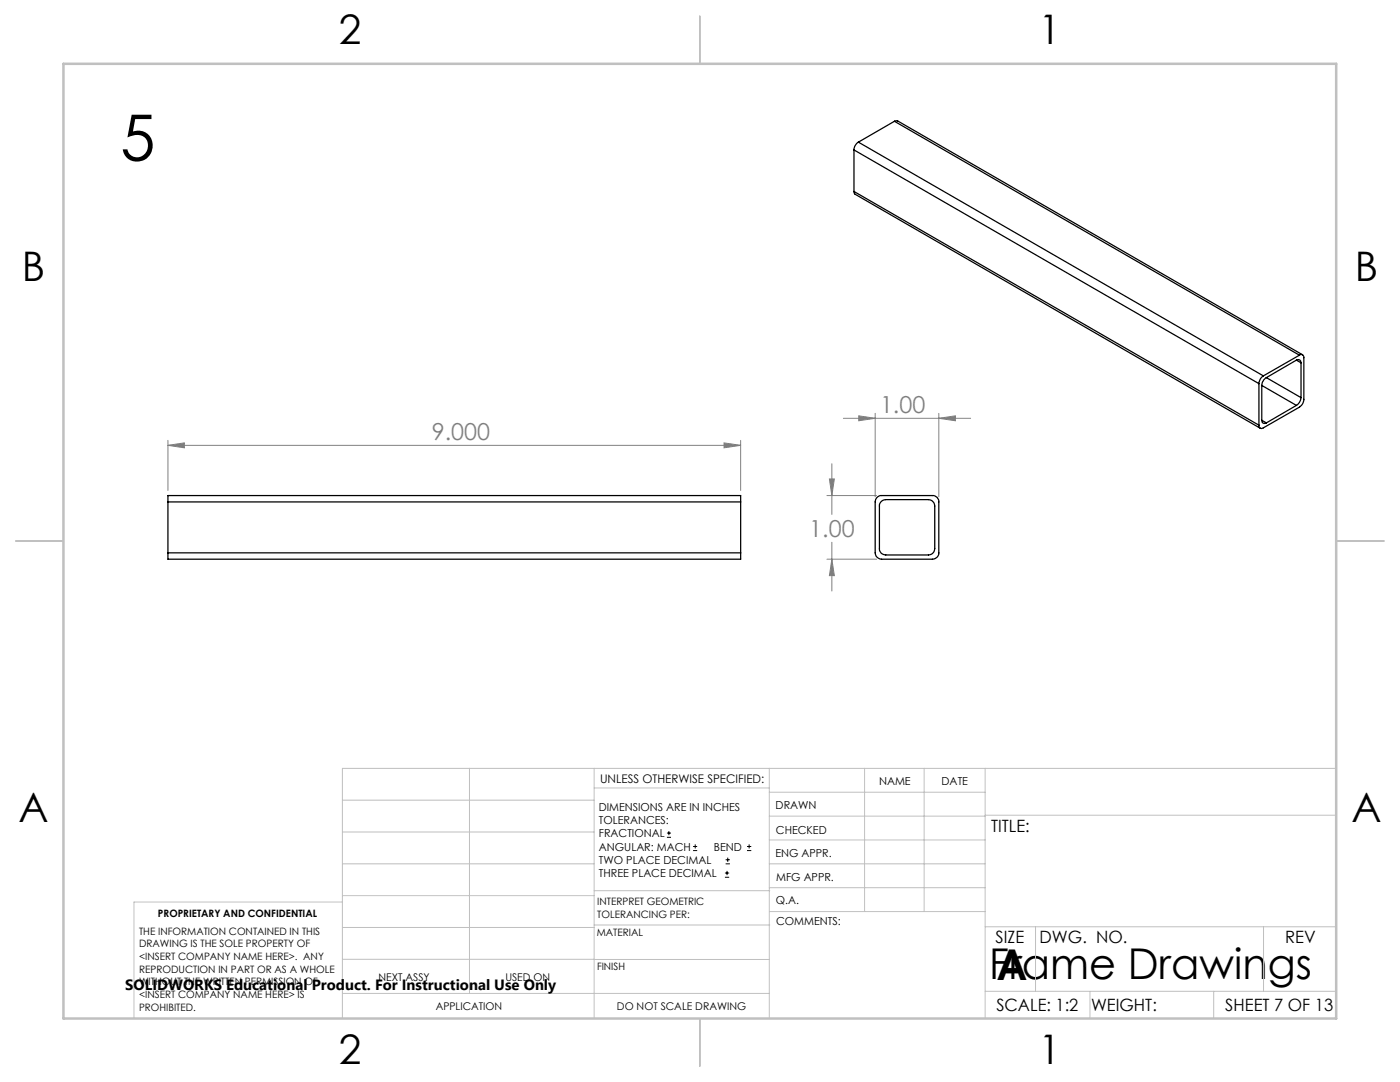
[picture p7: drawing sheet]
<svg xmlns="http://www.w3.org/2000/svg" width="279mm" height="216mm" viewBox="0 0 279 216" stroke-linecap="round" stroke-linejoin="round" font-family="sans-serif">
<g fill="none" stroke="#000" stroke-width=".2">
<path d="M133.1 167.1h.8M133.1 166.2h.8M133.5 165.8v.9M138.3 169.7h.8M138.3 168.9h.8M138.7 168.5v.8M144.7 175h.8M144.7 174.2h.8M144.8 172.4h.9M144.8 171.6h.9M145.1 173.8v.8M145.2 171.1v.9"/>
<path d="M149.1 169.7h.8M149.1 168.9h.8M149.5 168.5v.8"/>
</g>
<g fill="none" stroke="#808080" stroke-width=".2">
<path d="M33.5 88.9l3.3-.5v1zM33.5 87.9v10M33.5 88.9h114.3M144.5 88.4l3.3 .5-3.3 .5zM147.8 87.9v10M165 98.9h9.9M165.5 95.6h1l-.5 3.3zM166 92.5v10.2M168.3 83.5h25.4M171.4 83l3.3 .5-3.3 .5zM174.7 82.5v16.6M187.4 82.5v16.6"/>
<path d="M187.4 83.5l3.3-.5v1zM165 111.6h9.9M166 108.2v9.7M166 111.6l.5 3.3h-1z"/>
</g>
<g fill="none" stroke="#c0c0c0" stroke-width=".2">
<path d="M68.3 159.7h50.3M93.7 153.3v44.9M118.6 153.3v49.9M118.6 157.2h34.9M153.5 153.3v49.9M153.5 158.1h43.1M172.5 153.3v28.6M184.4 153.3v28.6M196.6 153.3v49.9M266.7 153.3h-198.4v49.9M68.3 178.7h50.3M68.3 172.4h50.3"/>
<path d="M68.3 166h50.3M68.3 180h-41.6v23.2M118.6 177.7h35M153.5 167.6h43.1M153.5 162.8h43.1M153.5 172.4h43.1M153.5 177.1h43.1M196.6 162.7h70.1M68.3 198.2h85.2M68.3 191.4l85.2 .1M68.3 185.1h50.3M118.6 184.6h35"/>
<path d="M153.6 181.9h43M196.6 197.8h70.1M196.6 184.9h70.1M206.7 184.9v12.9M217.5 197.8v5.4M242.2 197.8v5.4M252.2 184.9v12.9"/>
</g>
<path d="M139.7 3.2v9.5M3.1 107.9h9.6M266.7 107.9h9.5M139.7 203.2v9.6" fill="none" stroke="#c0c0c0" stroke-width=".25"/>
<path d="M12.7 12.7h254v190.5h-254z" fill="none" stroke="#c0c0c0" stroke-width=".5"/>
<g fill="#808080">
<path d="M144.5 88.4l3.3 .5-3.3 .5zM33.5 88.9l3.3-.5v1z"/>
<path d="M165.5 95.6h1l-.5 3.3zM166 111.6l.5 3.3h-1zM171.4 83l3.3 .5-3.3 .5zM187.4 83.5l3.3-.5v1z"/>
</g>
<g fill="none" stroke="#000" stroke-width=".25">
<path d="M170.4 38.2l.3 .6 80.8 46.6M170.4 29.9l80.8 46.7M170.4 38.2l80.8 46.6M170.4 29.9v8.3M171.3 28.4a1.91 1.91 0 0 0-.9 1.5M171.3 28.4l80.8 46.6M178.5 24.2l.6-.1 80.9 46.7M178.5 24.2l80.8 46.7M178.5 24.2l-7.2 4.2M251.2 76.6v8.2M251.8 76.9v7M251.8 76.9l6.9 4"/>
<path d="M252.1 75a1.91 1.91 0 0 0-.9 1.6M252.7 75.4a2.08 2.08 0 0 0-.9 1.5M252.7 75.4l6.9 3.9M258.7 71.9a.58 .58 0 0 1 .7-.1 .58 .58 0 0 1 .2 .6M258.7 71.9l-6 3.5M258.7 71.9l.9 .5M259.3 70.9a.53 .53 0 0 1 .6-.1 .53 .53 0 0 1 .3 .6v8.3a1.91 1.91 0 0 1-.9 1.5l-7.2 4.2a.54 .54 0 0 1-.6 0 .54 .54 0 0 1-.3-.6M259.3 70.9l-7.2 4.1M259.6 79.3a2.08 2.08 0 0 1-.9 1.6M259.6 72.4v6.9M175 99.2l.7-.3h10.4a1.21 1.21 0 0 1 1.3 1.3v10.1a1.26 1.26 0 0 1-1.3 1.3h-10.2a1.33 1.33 0 0 1-1.2-1.3v-10.1zM251.8 83.9a.58 .58 0 0 0 .3 .5 .58 .58 0 0 0 .6 0"/>
<path d="M251.8 83.9l.9 .5M258.7 80.9l-6 3.5M33.5 100.2v-1.3h114.3v1.3M33.5 110.3v1.3h114.3v-1.3M33.5 100.2h114.3M33.5 110.3h114.3M33.5 100.2v10.1M147.8 100.2v10.1M175.9 100.1l.9-.4h8.5a1.33 1.33 0 0 1 1.2 1.3v8.5a1.26 1.26 0 0 1-1.2 1.2h-8.5a1.21 1.21 0 0 1-1.3-1.2v-8.8z"/>
</g>
<text font-size="12.7" x="24" y="32">5</text>
<g font-size="8.5">
<text x="197.4" y="195.4">Frame Drawings</text>
<text x="198.9" y="195.5">A</text>
</g>
<g font-size="8.1">
<text x="67.6" y="8.9">2</text>
<text x="207.3" y="8.9">1</text>
<text x="4.4" y="56.2">B</text>
<text x="270.4" y="56.2">B</text>
<text x="3.7" y="164.1">A</text>
<text x="269.7" y="164.1">A</text>
<text x="67.6" y="212.4">2</text>
<text x="207.3" y="212.4">1</text>
</g>
<g font-size="4.7" fill="#808080">
<text x="175.6" y="82.4">1.00</text>
<text x="86.2" y="87.8">9.000</text>
<text x="161.5" y="107.2">1.00</text>
</g>
<g font-size="3.4">
<text x="197.8" y="166">TITLE:</text>
<text x="198.7" y="188.1">SIZE</text>
<text x="207.5" y="188.1">DWG. NO.</text>
<text x="256.5" y="188.2">REV</text>
<text x="198.8" y="201.7">SCALE: 1:2</text>
<text x="217.7" y="201.8">WEIGHT:</text>
<text x="244.5" y="201.7">SHEET 7 OF 13</text>
</g>
<text font-size="3" x="25" y="197.6">SOLIDWORKS Educational Product. For Instructional Use Only</text>
<text font-size="2.4" x="119.8" y="156.2">UNLESS OTHERWISE SPECIFIED:</text>
<g font-size="2.2">
<text x="119.5" y="161.8">DIMENSIONS ARE IN INCHES</text>
<text x="154.8" y="161.4">DRAWN</text>
<text x="175.4" y="156.6">NAME</text>
<text x="187.9" y="156.7">DATE</text>
<text x="119.5" y="164.4">TOLERANCES:</text>
<text x="119.5" y="167.1">FRACTIONAL</text>
<text x="154.9" y="166.3">CHECKED</text>
<text x="119.5" y="169.7">ANGULAR: MACH</text>
<text x="119.5" y="172.4">TWO PLACE DECIMAL</text>
<text x="142.5" y="169.7">BEND</text>
<text x="154.8" y="171">ENG APPR.</text>
<text x="119.5" y="175">THREE PLACE DECIMAL</text>
<text x="154.9" y="175.7">MFG APPR.</text>
<text x="154.9" y="180.4">Q.A.</text>
<text x="154.9" y="184.6">COMMENTS:</text>
</g>
<g font-size="2.1">
<text x="75.5" y="195.7">NEXT ASSY</text>
<text x="100.9" y="195.7">USED ON</text>
<text x="86.9" y="201.5">APPLICATION</text>
<text x="123.1" y="201.6">DO NOT SCALE DRAWING</text>
</g>
<g font-size="2">
<text x="31.5" y="182.9">PROPRIETARY AND CONFIDENTIAL</text>
<text x="119.2" y="180.6">INTERPRET GEOMETRIC</text>
<text x="119.2" y="183.1">TOLERANCING PER:</text>
<text x="27.8" y="186.5">THE INFORMATION CONTAINED IN THIS</text>
<text x="27.8" y="189">DRAWING IS THE SOLE PROPERTY OF</text>
<text x="27.8" y="191.6">&lt;INSERT COMPANY NAME HERE&gt;. ANY</text>
<text x="119.1" y="186.7">MATERIAL</text>
<text x="27.8" y="194.1">REPRODUCTION IN PART OR AS A WHOLE</text>
<text x="27.8" y="196.6">WITHOUT THE WRITTEN PERMISSION OF</text>
<text x="119.1" y="193.5">FINISH</text>
<text x="27.8" y="199.1">&lt;INSERT COMPANY NAME HERE&gt; IS</text>
<text x="27.8" y="201.7">PROHIBITED.</text>
</g>
</svg>
